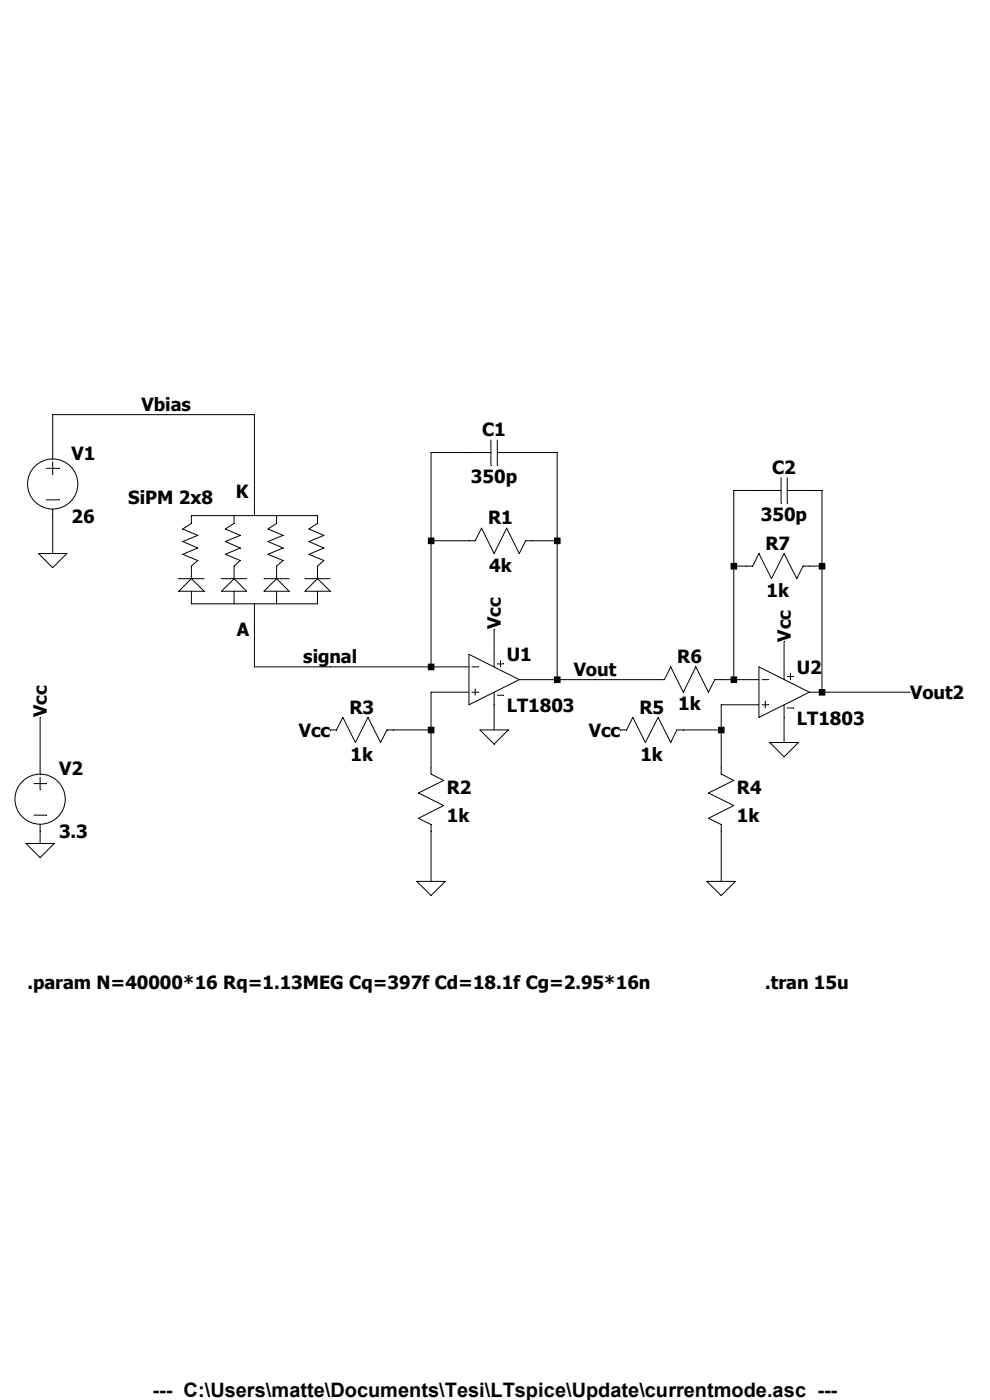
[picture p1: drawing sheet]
<svg xmlns="http://www.w3.org/2000/svg" width="210mm" height="297mm" viewBox="0 0 210 297" stroke-linecap="round" stroke-linejoin="round" font-family="sans-serif">
<g fill="none" stroke="#000" stroke-width=".21">
<path d="M9.9 99.4h2.6M11.2 97.4v-9.4h42.8v16.1M11.2 98v2.7M104.1 96h-12.7v45.5M104.1 93.3v5.4M105.5 96h12.7v48.2M105.5 93.3v5.4M8.2 117.4h6l-3 3zM9.9 106h2.6M11.2 108v9.4M49.7 109.4v1.6l-1.9 1.2 3.2 1.4-3.2 1.3 3.2 1.3-3.2 1.4 3.2 1.3-1.3 1.2v2.7M54 104.2v5.2"/>
<path d="M58.7 109.4v1.6l-1.8 1.2 3.1 1.4-3.1 1.3 3.1 1.3-3.1 1.4 3.1 1.3-1.3 1.2v2.7M91.4 114.7h9.4l1.4-2.6 2.6 5.3 2.7-5.3 2.7 5.3 1.3-2.7h6.7M165.7 104.1h-10v40.1M165.7 101.3v5.4M167 104.1h7.4v42.8M167 101.3v5.4M37.9 125.4l2.7-2.6 2.7 2.6zM37.9 122.8h5.4M40.6 122.8v-2.7l1.4-1.2-3.2-1.3 3.2-1.4-3.2-1.3 3.2-1.3-3.2-1.4 1.8-1.2v-1.6h26.8v1.6l-1.9 1.2 3.2 1.4-3.2 1.3 3.2 1.3-3.2 1.4 3.2 1.3-1.3 1.2v2.7M40.6 125.4v2.7h26.8v-2.7M47 125.4l2.7-2.6 2.6 2.6zM47 122.8h5.3"/>
<path d="M49.7 125.4v2.7M54 128.1v13.4h45.5M56 125.4l2.7-2.6 2.6 2.6zM56 122.8h5.3M58.7 125.4v2.7M64.7 125.4l2.7-2.6 2.7 2.6zM64.7 122.8h5.4M99.5 138.8l10.7 5.4-10.7 5.3zM104.8 133.5v8M155.7 120.1h4l1.3-2.7 2.7 5.4 2.6-5.4 2.7 5.4 1.3-2.7h4.1M166.3 136.1v8.1M8.5 152.2v12"/>
<path d="M70.1 154.9h1.3l1.3-2.7 2.7 5.3 2.7-5.3 2.6 5.3 1.4-2.6h9.3M99.5 146.9h-8.1v17.3l2.7 1.4-5.3 2.6 5.3 2.7-5.3 2.7 2.6 1.3v12.1M100.1 141.5h1.4M100.1 146.9h1.4M100.8 146.2v1.3M101.8 154.9h6l-3 3zM104.8 146.9v8M105.5 140.8h1.3M105.5 147.5h1.3M106.2 140.2v1.3M110.2 144.2h30.7l1.4-2.7 2.6 5.4 2.7-5.4 2.7 5.4 1.3-2.7h9.4M131.6 154.9h1.3l1.3-2.7 2.7 5.3 2.7-5.3 2.7 5.3 1.3-2.6h9.4"/>
<path d="M161 141.5l10.7 5.4-10.7 5.3zM161 149.5h-8v14.7l2.7 1.4-5.4 2.6 5.4 2.7-5.4 2.7 2.7 1.3v12.1M161.7 144.2h1.3M161.7 149.5h1.3M162.3 148.8v1.4M163.3 157.5h6.1l-3.1 3.1zM166.3 149.5v8M167 143.5h1.4M167 150.2h1.4M167.7 142.8v1.4M171.7 146.9h21.4M5.5 178.9h6l-3 3z"/>
<path d="M7.2 166.2h2.7M7.2 172.9h2.7M8.5 164.9v2.7M8.5 174.9v4M88.4 187h6l-3 3zM149.9 187h6.1l-3 3z"/>
<circle cx="11.2" cy="102.7" r="5.3"/>
<circle cx="8.5" cy="169.5" r="5.3"/>
</g>
<path d="M90.8 114h1.4v1.4h-1.4zM90.8 140.8h1.4v1.4h-1.4zM90.8 154.2h1.4v1.4h-1.4zM117.5 114h1.4v1.4h-1.4zM117.5 143.5h1.4v1.4h-1.4zM152.3 154.2h1.4v1.4h-1.4zM155 119.4h1.4v1.4h-1.4zM155 143.5h1.4v1.4h-1.4zM173.7 119.4h1.4v1.4h-1.4zM173.7 146.2h1.4v1.4h-1.4z" fill-rule="evenodd" fill="#000"/>
<text font-size="4.2" x="32.4" y="296.3">--- C:\Users\matte\Documents\Tesi\LTspice\Update\currentmode.asc ---</text>
<g font-size="3.9">
<text x="30" y="87.2">Vbias</text>
<text x="102.3" y="92.5">C1</text>
<text x="15.2" y="97.5">V1</text>
<text x="163.8" y="100.5">C2</text>
<text x="27.2" y="106.9">SiPM 2x8</text>
<text x="50" y="105.6">K</text>
<text x="99.9" y="102.5">350p</text>
<text x="15.2" y="110.9">26</text>
<text x="103.5" y="111.3">R1</text>
<text x="161.4" y="110.6">350p</text>
<text x="162.4" y="116.6">R7</text>
<text x="103.8" y="121.3">4k</text>
<text x="162.6" y="126.6">1k</text>
<text x="50.2" y="135">A</text>
<text x="106.3" y="133.5" transform="rotate(-90 106.3 133.5)">Vcc</text>
<text x="167.8" y="136.1" transform="rotate(-90 167.8 136.1)">Vcc</text>
<text x="64.3" y="140.7">signal</text>
<text x="107.5" y="140.3">U1</text>
<text x="121.7" y="143.4">Vout</text>
<text x="143.7" y="140.7">R6</text>
<text x="169" y="143">U2</text>
<text x="193.1" y="148.4">Vout2</text>
<text x="9.9" y="152.2" transform="rotate(-90 9.9 152.2)">Vcc</text>
<text x="74.1" y="151.4">R3</text>
<text x="107.5" y="151">LT1803</text>
<text x="135.6" y="151.4">R5</text>
<text x="143.9" y="150.7">1k</text>
<text x="169" y="153.7">LT1803</text>
<text x="63.4" y="156.4">Vcc</text>
<text x="74.3" y="161.4">1k</text>
<text x="124.9" y="156.4">Vcc</text>
<text x="135.8" y="161.4">1k</text>
<text x="12.5" y="164.4">V2</text>
<text x="94.8" y="168.4">R2</text>
<text x="156.3" y="168.4">R4</text>
<text x="12.5" y="177.8">3.3</text>
<text x="94.8" y="174.5">1k</text>
<text x="156.3" y="174.5">1k</text>
<text x="5.8" y="209.9">.param N=40000*16 Rq=1.13MEG Cq=397f Cd=18.1f Cg=2.95*16n</text>
<text x="162.3" y="209.9">.tran 15u</text>
</g>
</svg>
